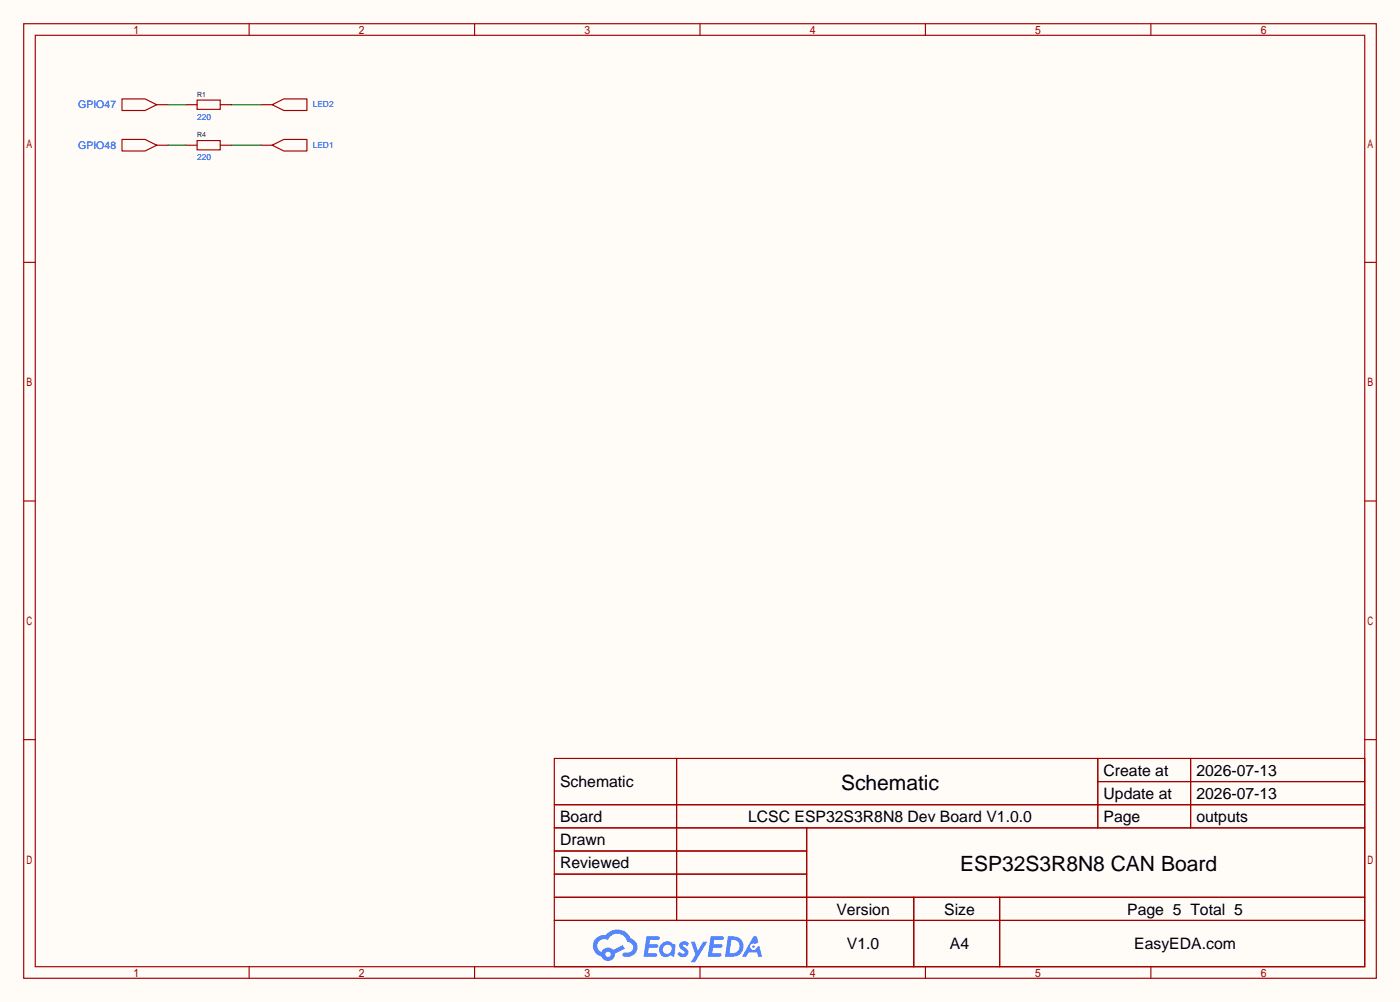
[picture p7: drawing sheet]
<svg xmlns="http://www.w3.org/2000/svg" width="308mm" height="220mm" viewBox="0 0 308 220" stroke-linecap="round" stroke-linejoin="round" font-family="sans-serif">
<path d="M0 0h307.6v220h-307.6z" fill="#fffcf7"/>
<g fill="none" stroke="#a10000" stroke-width=".25">
<path d="M5.2 5.2h297.2v209.6h-297.2zM7.7 7.7h292.1v204.5h-292.1zM54.7 5.2v2.5M104.3 5.2v2.5M153.8 5.2v2.5M203.3 5.2v2.5M252.9 5.2v2.5M5.2 57.6h2.5M299.8 57.6h2.6M5.2 110h2.5M299.8 110h2.6M5.2 162.4h2.5"/>
<path d="M121.8 166.5h178v45.7h-178zM121.8 176.7h178M148.7 166.5v35.6M241.2 166.5v15.2M241.2 171.6h58.6M261.6 166.5v15.2M299.8 162.4h2.6M121.8 181.7h178M121.8 186.8h55.4M121.8 197h178M121.8 191.9h55.4M177.2 181.7v30.5"/>
<path d="M200.8 197v15.2M219.6 197v15.2M54.7 212.2v2.6M104.3 212.2v2.6M121.8 202.1h178M153.8 212.2v2.6M203.3 212.2v2.6M252.9 212.2v2.6"/>
</g>
<g fill="#5487ff">
<path d="M149.5 206.9a1.3 1.3 0 0 1 1.9 .3l-.4 .6a.54 .54 0 0 0-1-.2l.2 .2a1.28 1.28 0 0 1 .8 2 1.53 1.53 0 0 1-2.2-.3l.5-.6 .8 .5a.31 .31 0 0 0 .3-.3 .31 .31 0 0 0-.2-.4 1.12 1.12 0 0 1-.7-1.8z"/>
<path d="M151.8 206.7h.8l.7 2 1.2-2h.9l-2.7 4.5h-.9l1-1.6z"/>
<path d="M142 205.5h2.3a.46 .46 0 0 1 .5 .1 .46 .46 0 0 1 .1 .5l-.3 .2h-1.8l-.1 1h1.6a.4 .4 0 0 1 .3 .4 .4 .4 0 0 1-.4 .4h-1.6l-.2 1.2 1.4-.1a.46 .46 0 0 1 .5 .1 .46 .46 0 0 1 .1 .5l-.4 .2h-2.6z"/>
<path d="M156.1 205.5h2.3a.47 .47 0 0 1 .5 .1 .47 .47 0 0 1 .1 .5l-.3 .2h-1.8l-.1 1h1.6a.4 .4 0 0 1 .4 .4 .4 .4 0 0 1-.5 .4h-1.6l-.2 1.1h1.4a.46 .46 0 0 1 .5 .1 .46 .46 0 0 1 .1 .5l-.4 .2h-2.6z"/>
<path d="M165.5 205.6h.8l.3 1.3-.6 .3a.75 .75 0 0 0-1.1 .3 .75 .75 0 0 0 .5 1.1 .75 .75 0 0 0 .9-.7l.5-.3 .6 2.4h-.8l-.3-.9h-1.8l-.5 .9h-1z"/>
<path d="M159.9 205.6l-.6 4.4h1.4a2.27 2.27 0 0 0 2.7-2.3 2.27 2.27 0 0 0-2.7-2.1zM160.7 206.3a1.5 1.5 0 0 1 1.8 1.6 1.5 1.5 0 0 1-1.9 1.3h-.3z"/>
<path d="M145.4 207.2a1.6 1.6 0 0 0-.4 2.3 1.6 1.6 0 0 0 2.3 .2l.8 .3 .3-2.4-.1-.3-.5-.1a1.58 1.58 0 0 0-2.4 0zM146 207.7a.98 .98 0 0 1 1.6 .4 .98 .98 0 0 1-1.1 1.3 .94 .94 0 0 1-.9-.7 .94 .94 0 0 1 .4-1z"/>
<path d="M131 206a2.37 2.37 0 0 0 1.1 4 1.54 1.54 0 0 0 1.8 1 1.54 1.54 0 0 0 1.2-1.6l2.2-1.1-.5-.8-2.1 1a1.57 1.57 0 0 0-2.6 .5 1.5 1.5 0 0 1-.7-2.1 1.5 1.5 0 0 1 2.2-.5 2.23 2.23 0 0 1 2.3-1.4 2.23 2.23 0 0 1 2 1.8 1.16 1.16 0 0 1 1.2 1.1 1.16 1.16 0 0 1-1.1 1.2h-.7a.47 .47 0 0 0-.5 .4 .47 .47 0 0 0 .4 .5 2.17 2.17 0 0 0 2.5-.9 2.17 2.17 0 0 0-.4-2.7l-.7-.4a3.2 3.2 0 0 0-5.5-.7l-1.1 .1zM133 209.5a.6 .6 0 0 1 1.2 0 .6 .6 0 0 1-1.2 0z"/>
<circle cx="165.6" cy="207.8" r=".28"/>
</g>
<path d="M34.4 31.9h2.6M34.4 23h2.6M40.8 31.9h2.5M40.8 23h2.5M48.4 31.9h2.5M48.4 23h2.5M57.3 31.9h2.5M57.3 23h2.5" fill="none" stroke="#870000" stroke-width=".25"/>
<path d="M26.8 30.6h5.1l2.5 1.3-2.5 1.2h-5.1zM26.8 21.7h5.1l2.5 1.3-2.5 1.3h-5.1zM43.3 30.9h5.1v2h-5.1zM43.3 22h5.1v2h-5.1zM59.8 31.9l2.6-1.3h5v2.5h-5zM59.8 23l2.6-1.3h5v2.6h-5z" fill="none" stroke="#a10000" stroke-width=".25"/>
<path d="M37 23h3.8M37 31.9h3.8M50.9 23h6.4M50.9 31.9h6.4" fill="none" stroke="#008700" stroke-width=".25"/>
<g font-size="4.6">
<text x="184.8" y="173.4">Schematic</text>
<text x="210.9" y="191.2">ESP32S3R8N8 CAN Board</text>
</g>
<g font-size="3.5">
<text x="123.1" y="172.8">Schematic</text>
<text x="242.5" y="170.3">Create at</text>
<text x="262.9" y="170.3">2026-07-13</text>
<text x="242.5" y="175.4">Update at</text>
<text x="262.9" y="175.4">2026-07-13</text>
<text x="123.1" y="180.5">Board</text>
<text x="123.1" y="185.5">Drawn</text>
<text x="164.4" y="180.5">LCSC ESP32S3R8N8 Dev Board V1.0.0</text>
<text x="242.5" y="180.5">Page</text>
<text x="262.9" y="180.5">outputs</text>
<text x="123.1" y="190.6">Reviewed</text>
<text x="183.8" y="200.8">Version</text>
<text x="207.5" y="200.8">Size</text>
<text x="247.7" y="200.8">Page 5 Total 5</text>
<text x="186.1" y="208.4">V1.0</text>
<text x="208.7" y="208.4">A4</text>
<text x="249.2" y="208.4">EasyEDA.com</text>
</g>
<g font-size="2.3" fill="#00f">
<text x="17.2" y="23.8">GPIO47</text>
<text x="17.2" y="32.7">GPIO48</text>
</g>
<g font-size="1.8" fill="#00f">
<text x="68.7" y="23.5">LED2</text>
<text x="43.3" y="26.3">220</text>
<text x="43.3" y="35.2">220</text>
<text x="68.7" y="32.4">LED1</text>
</g>
<g font-size="1.6" fill="#000080">
<text x="43.3" y="21.3">R1</text>
<text x="43.3" y="30.1">R4</text>
</g>
</svg>
